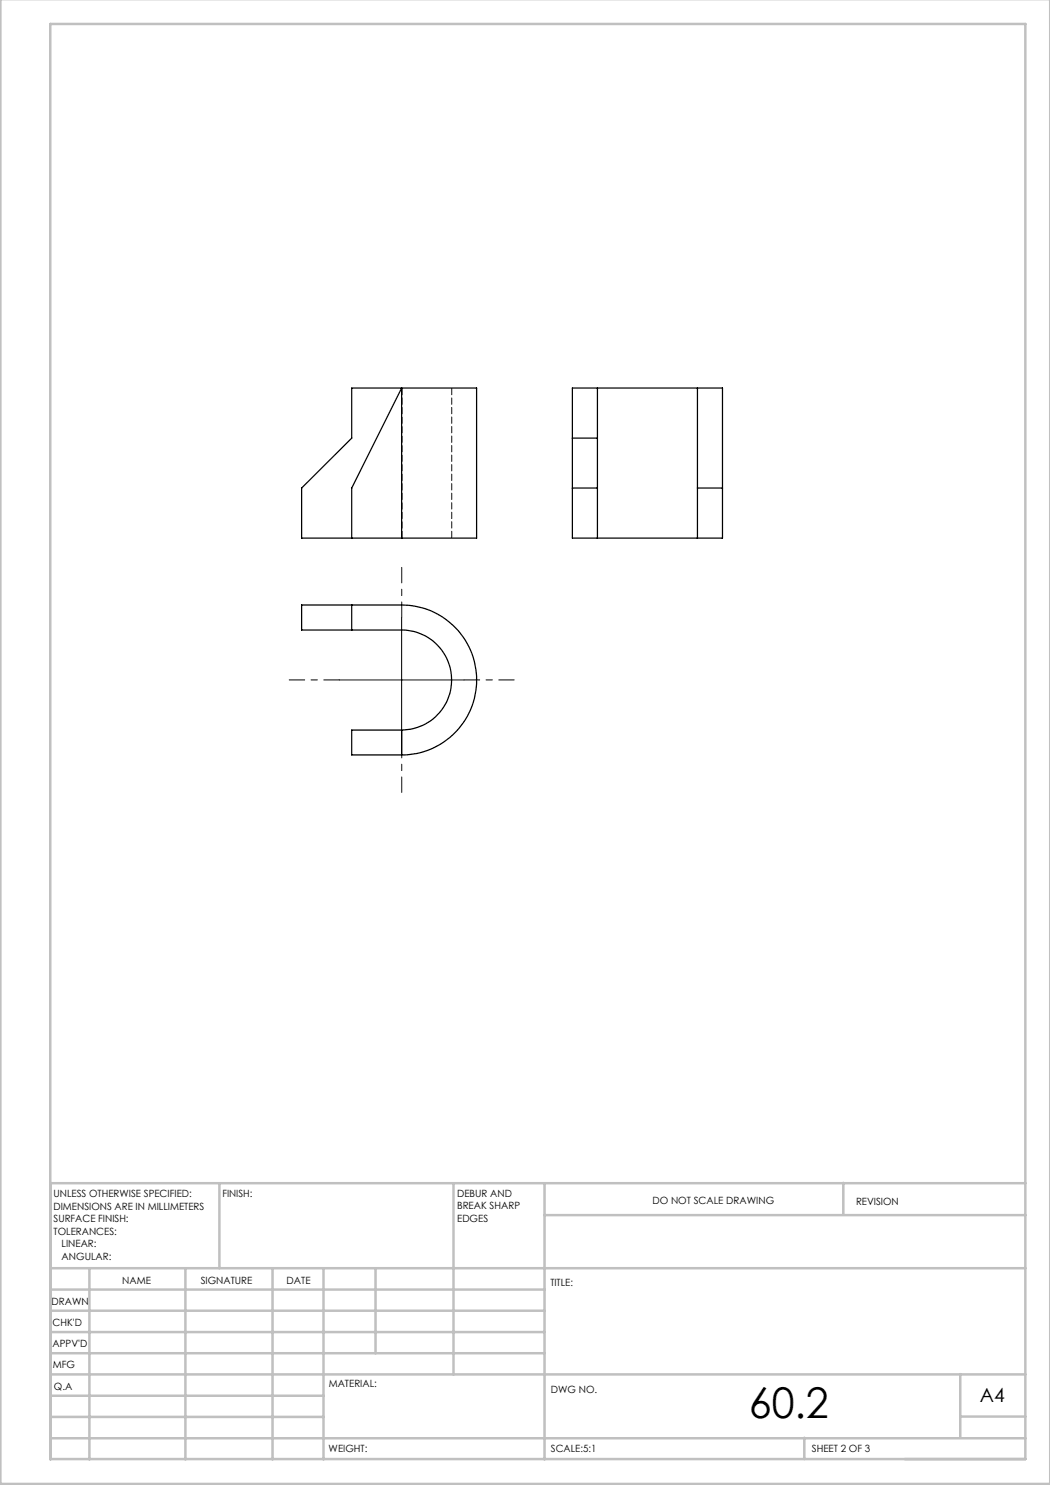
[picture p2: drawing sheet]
<svg xmlns="http://www.w3.org/2000/svg" width="210mm" height="297mm" viewBox="0 0 210 297" stroke-linecap="round" stroke-linejoin="round" font-family="sans-serif">
<path d="M67.8 136h-10M80.3 123.5v-10M92.8 136h10M80.3 148.5v10" fill="none" stroke="#000" stroke-width=".2" stroke-dasharray="15.2 1.3 1.3 1.3" stroke-dashoffset="12.1"/>
<path d="M67.8 136h25M80.3 123.5v25" fill="none" stroke="#000" stroke-width=".2"/>
<g fill="none" stroke="#c0c0c0" stroke-width=".5">
<path d="M.1 -.1v296.9h209.9v-296.9M10.1 4.8h195v287h-195zM43.9 236.6v17M90.7 236.6v38.3M108.9 236.6v55.3M168.7 236.6v6.3M205.1 236.6h-195v55.3M10.1 253.6h195M10.1 257.9h98.8M17.9 253.6v38.3M37.1 253.6v38.3M54.5 253.6v38.3"/>
<path d="M64.7 253.6v38.3M75.1 253.6v17M108.9 243h96.2M10.1 270.6h98.8M10.1 266.4h98.8M10.1 262.1h98.8M10.1 279.1h54.6M10.1 274.9h195M192.1 274.8v12.7M10.1 287.7h195M10.1 283.4h54.6M160.9 287.5v4.3"/>
<path d="M192.1 283.3h13"/>
</g>
<g fill="none" stroke="#000" stroke-width=".25">
<path d="M80.3 77.6h15v30h-15M80.3 77.6h-10v10l-10 10v10h20M80.3 77.6l-10 20v10M80.3 77.6v30M119.5 77.6h20M119.5 77.6h-5v30h5M119.5 77.6v30M139.5 77.6h5v30h-5M139.5 77.6v30M114.5 97.6h5M114.5 87.6h5M139.5 97.6h5"/>
<path d="M119.5 107.6h20M70.3 121v5M80.3 146a10 10 0 0 0 10-10 10 10 0 0 0-10-10h-20v-5h20a15 15 0 0 1 15 15 15 15 0 0 1-15 15M80.3 146h-10v5h10M80.3 146v5"/>
</g>
<path d="M80.3 77.6v30M90.3 107.6v-30" fill="none" stroke="#000" stroke-width=".2" stroke-dasharray="1.3 .6" stroke-dashoffset="-.1"/>
<text font-size="8.5" x="149.8" y="283.5">60.2</text>
<text font-size="3.9" x="196" y="280.4">A4</text>
<g font-size="2">
<text x="10.7" y="239.5">UNLESS OTHERWISE SPECIFIED:</text>
<text x="44.5" y="239.5">FINISH:</text>
<text x="91.4" y="239.4">DEBUR AND</text>
<text x="10.7" y="242">DIMENSIONS ARE IN MILLIMETERS</text>
<text x="10.7" y="244.5">SURFACE FINISH:</text>
<text x="91.4" y="241.9">BREAK SHARP</text>
<text x="91.4" y="244.4">EDGES</text>
<text x="130.5" y="240.8">DO NOT SCALE DRAWING</text>
<text x="171.2" y="241">REVISION</text>
<text x="10.7" y="247">TOLERANCES:</text>
<text x="12.3" y="249.5">LINEAR:</text>
<text x="12.3" y="252">ANGULAR:</text>
<text x="24.4" y="256.9">NAME</text>
<text x="40.1" y="256.8">SIGNATURE</text>
<text x="57.3" y="256.8">DATE</text>
<text x="110.1" y="257.1">TITLE:</text>
<text x="10.3" y="260.9">DRAWN</text>
<text x="10.5" y="269.3">APPV'D</text>
<text x="10.5" y="265.2">CHK'D</text>
<text x="10.6" y="273.6">MFG</text>
<text x="10.8" y="278">Q.A</text>
<text x="65.8" y="277.4">MATERIAL:</text>
<text x="110.2" y="278.5">DWG NO.</text>
<text x="65.7" y="290.4">WEIGHT:</text>
<text x="110.2" y="290.5">SCALE:5:1</text>
<text x="162.4" y="290.4">SHEET 2 OF 3</text>
</g>
</svg>
